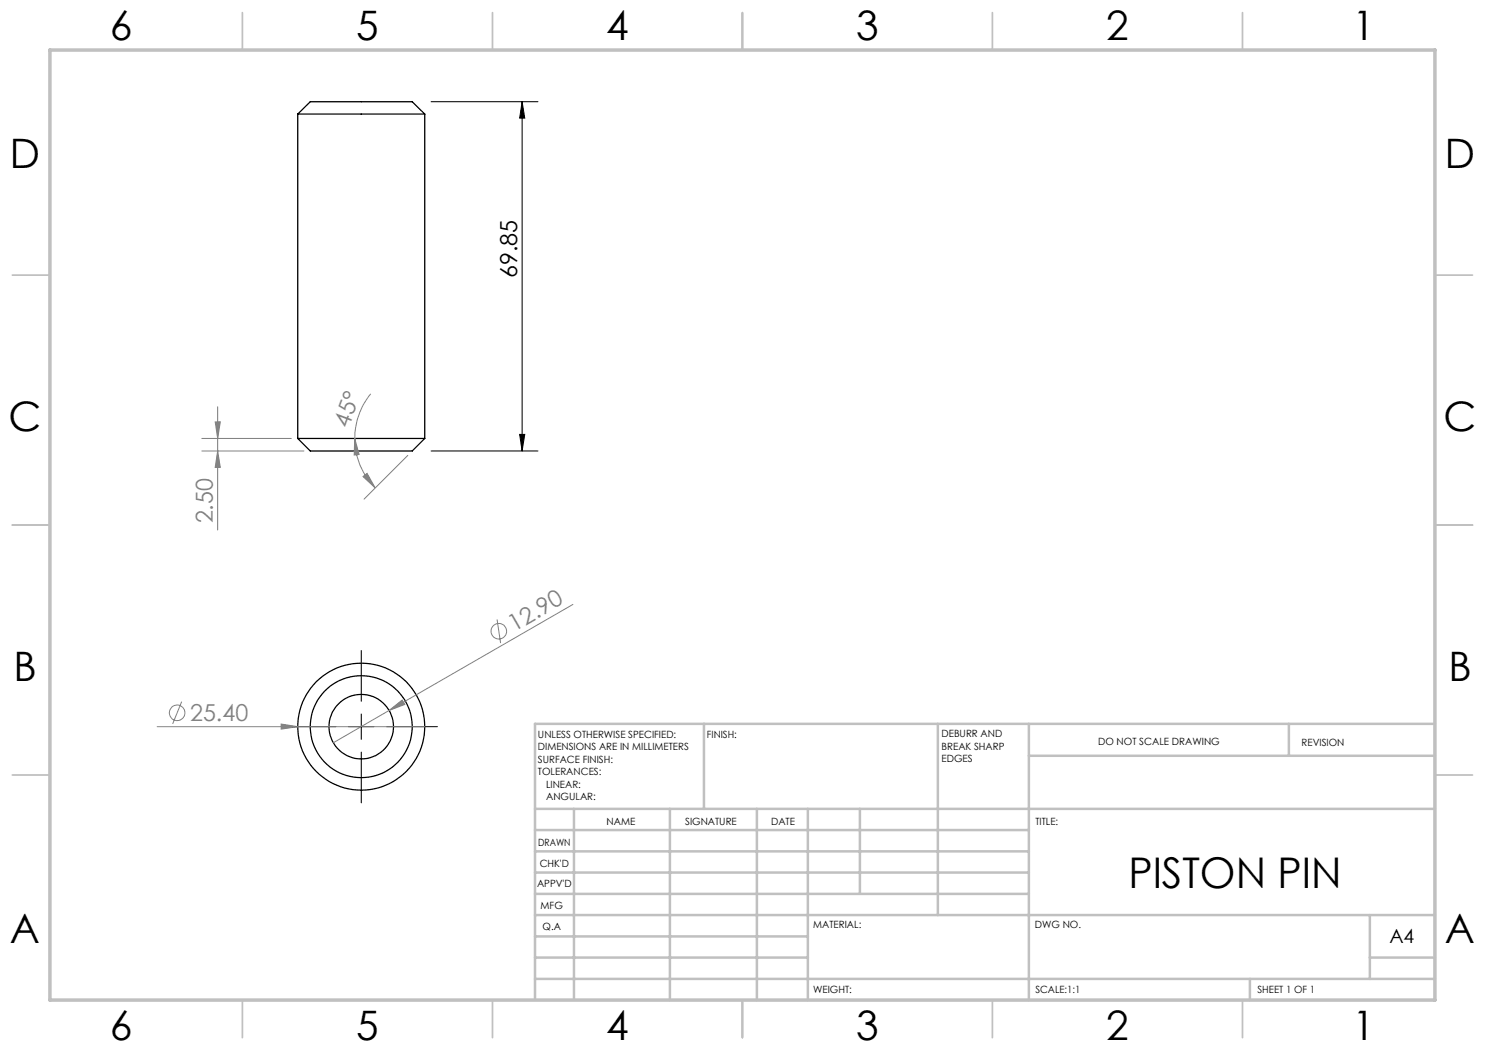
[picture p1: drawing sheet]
<svg xmlns="http://www.w3.org/2000/svg" width="297mm" height="210mm" viewBox="0 0 297 210" stroke-linecap="round" stroke-linejoin="round" font-family="sans-serif">
<g fill="none" stroke="#000" stroke-width=".25">
<path d="M59.5 22.8h25.4M59.5 22.8l2.6-2.5h20.3l2.5 2.5M59.5 22.8v64.9M84.9 22.8v64.9M59.5 87.7l2.6 2.5h20.3l2.5-2.5M59.5 87.7h25.4"/>
<circle cx="72.2" cy="145.3" r="10.2"/>
<circle cx="72.2" cy="145.3" r="12.7"/>
<circle cx="72.3" cy="145.3" r="6.5"/>
</g>
<g fill="none" stroke="#808080" stroke-width=".2">
<path d="M74.2 78.8a14.4 14.4 0 0 0-3.3 8.9M40.4 90.2h20.4M40.4 87.7h17.9M43 84.4h1.1l-.6 3.3zM43.5 90.2l.6 3.3h-1.1zM43.5 81.3v24.7M70.9 87.7l.9 3.2-1 .1zM70.9 87.7a13.8 13.8 0 0 0 4.1 9.9M72.6 95.3l.8-.6 1.6 2.9zM81.6 91.1l-8.8 8.7M99.4 123.9l.7 4.7M114.6 120.9l-36.8 21.2"/>
<path d="M31.4 145.3h53.5M36.3 140.3l-1.8 4.5M56.2 144.8l3.3 .5-3.3 .5zM77.8 142.1l2.6-2.1 .6 .9zM77.8 142.1l-11.1 6.4"/>
<circle cx="99.8" cy="126.3" r="1.55"/>
<circle cx="35.4" cy="142.6" r="1.56"/>
</g>
<path d="M86.2 20.3h21.4M104.4 20.3l.6 3.3h-1.1zM104.4 20.3v69.9M86.2 90.2h21.4M103.9 86.9h1.1l-.6 3.3zM72.2 130.1v10.2M57 145.3h10.2M69.7 145.3h5.1M72.2 142.8v5.1M72.2 150.4v10.2M77.3 145.3h10.2" fill="none" stroke="#000" stroke-width=".2"/>
<g fill="none" stroke="#c0c0c0" stroke-width=".35">
<path d="M48.5 2.5v7.5M98.5 2.5v7.5M148.5 2.5v7.5M198.5 2.5v7.5M248.5 2.5v7.5M2.5 55h7.5M287 55h7.5M2.5 105h7.5M287 105h7.5M2.5 155h7.5M287 155h7.5M48.5 200v7.5"/>
<path d="M98.5 200v7.5M148.5 200v7.5M198.5 200v7.5M248.5 200v7.5"/>
</g>
<g fill="none" stroke="#c0c0c0" stroke-width=".5">
<path d="M140.8 144.8v17M187.6 144.8v38.2M205.8 144.8v55.2M205.8 151.2h81.2M257.8 144.8v6.4M287 144.8h-180v55.2M107 161.8h180M107 178.8h98.8M107 174.5h98.8M107 170.3h98.8M107 166h98.8M114.8 161.8v38.2"/>
<path d="M134 161.8v38.2M151.4 161.8v38.2M161.6 161.8v38.2M172 161.8v17M107 195.8h180M107 191.5h54.6M107 187.3h54.6M107 183h180M250 195.8v4.2M274 191.5h13M274 183v12.8"/>
</g>
<path d="M10 10h277v190h-277z" fill="none" stroke="#c0c0c0" stroke-width=".7"/>
<path d="M104.4 20.3l.6 3.3h-1.1zM103.9 86.9h1.1l-.6 3.3z" fill="#000"/>
<g fill="#808080">
<path d="M56.2 144.8l3.3 .5-3.3 .5z"/>
<path d="M77.8 142.1l2.6-2.1 .6 .9z"/>
<path d="M70.9 87.7l.9 3.2-1 .1zM72.6 95.3l.8-.6 1.6 2.9z"/>
<path d="M43.5 90.2l.6 3.3h-1.1zM43 84.4h1.1l-.6 3.3z"/>
</g>
<text font-size="8.5" x="225.7" y="177.5">PISTON PIN</text>
<g font-size="8.1">
<text x="22" y="8">6</text>
<text x="71.2" y="8">5</text>
<text x="121.2" y="8">4</text>
<text x="171.2" y="8">3</text>
<text x="221.2" y="8">2</text>
<text x="270.5" y="8">1</text>
<text x="2" y="33.6">D</text>
<text x="289" y="33.6">D</text>
<text x="1.7" y="86.1">C</text>
<text x="288.7" y="86.1">C</text>
<text x="2.7" y="136.1">B</text>
<text x="289.7" y="136.1">B</text>
<text x="2" y="188.6">A</text>
<text x="289" y="188.6">A</text>
<text x="22" y="208">6</text>
<text x="71.2" y="208">5</text>
<text x="121.2" y="208">4</text>
<text x="171.2" y="208">3</text>
<text x="221.2" y="208">2</text>
<text x="270.5" y="208">1</text>
</g>
<text font-size="4.7" x="103.4" y="55.6" transform="rotate(-90 103.4 55.6)">69.85</text>
<g font-size="4.7" fill="#808080">
<text x="69.7" y="85.7" transform="rotate(-69 69.7 85.7)">45°</text>
<text x="42.6" y="104.7" transform="rotate(-90 42.6 104.7)">2.50</text>
<text x="102.9" y="126.4" transform="rotate(-30 102.9 126.4)">12.90</text>
<text x="38" y="144.3">25.40</text>
</g>
<text font-size="3.9" x="277.9" y="188.5">A4</text>
<g font-size="2">
<text x="107.6" y="147.6">UNLESS OTHERWISE SPECIFIED:</text>
<text x="141.4" y="147.6">FINISH:</text>
<text x="188.3" y="147.5">DEBURR AND</text>
<text x="188.3" y="150">BREAK SHARP</text>
<text x="219.6" y="149">DO NOT SCALE DRAWING</text>
<text x="260.3" y="149.2">REVISION</text>
<text x="107.6" y="150.1">DIMENSIONS ARE IN MILLIMETERS</text>
<text x="107.6" y="152.6">SURFACE FINISH:</text>
<text x="107.6" y="155.1">TOLERANCES:</text>
<text x="188.3" y="152.5">EDGES</text>
<text x="109.2" y="157.6">LINEAR:</text>
<text x="109.2" y="160.1">ANGULAR:</text>
<text x="121.3" y="165">NAME</text>
<text x="137" y="164.9">SIGNATURE</text>
<text x="154.2" y="164.9">DATE</text>
<text x="207.1" y="164.9">TITLE:</text>
<text x="107.6" y="169.1">DRAWN</text>
<text x="107.9" y="173.3">CHK'D</text>
<text x="107.4" y="177.4">APPV'D</text>
<text x="108.1" y="181.8">MFG</text>
<text x="108.5" y="186">Q.A</text>
<text x="162.6" y="185.5">MATERIAL:</text>
<text x="207" y="185.5">DWG NO.</text>
<text x="162.6" y="198.5">WEIGHT:</text>
<text x="207.1" y="198.6">SCALE:1:1</text>
<text x="251.5" y="198.6">SHEET 1 OF 1</text>
</g>
</svg>
